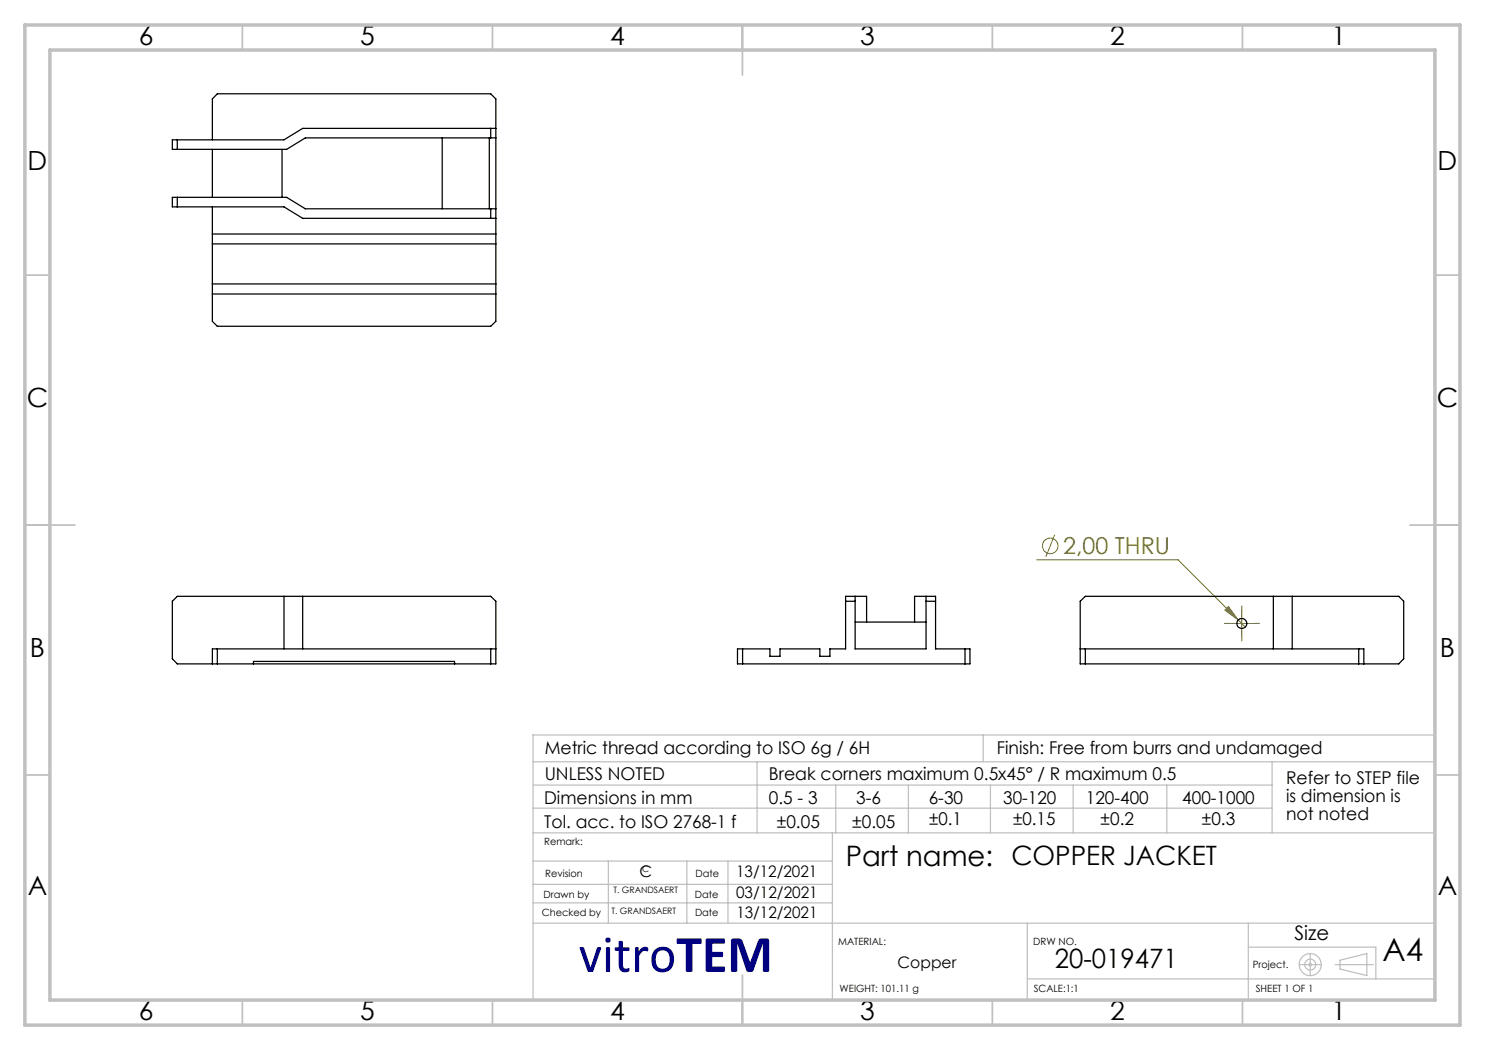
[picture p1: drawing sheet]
<svg xmlns="http://www.w3.org/2000/svg" width="297mm" height="210mm" viewBox="0 0 297 210" stroke-linecap="round" stroke-linejoin="round" font-family="sans-serif">
<g fill="none" stroke="#808000" stroke-width=".2">
<path d="M207.3 112h28.3l12 12M210.9 107l-1.7 4.4M245 122l.7-.7 1.9 2.7zM245.9 124.7h5M247.6 124l1.5 1.4M248.4 122.2v5"/>
<circle cx="210" cy="109.2" r="1.55"/>
</g>
<g fill="none" stroke="#c0c0c0" stroke-width=".25">
<path d="M106.6 152.4h180.1M106.7 157h147.7M151.4 152.4v14.2M167.1 157v9.6M181.7 157v9.6M196.6 147v5.4M198.1 157v9.6M214.6 157v9.6M233.4 157v9.6M254.4 152.4v14.2M286.7 147h-180.1v52.7M106.6 166.6h180.1"/>
<path d="M106.6 161.6h147.8M106.6 176.9h59.9M106.6 172.2h59.9M121.7 172.2v12.4M137.4 172.2v12.4M145.6 172.2v12.3M166.5 166.6v33.2M106.6 180.6h59.9M106.6 184.6h180.1M205.5 195.8h81.2M205.5 184.6v15.2M249.7 184.6v15.2"/>
<path d="M249.7 189.4h25.5v6.4M259.9 192.9h4.4M262 190.7v4.4M267.1 192.9h7.6M268 192l5.4-1.3v4.4l-5.4-1.3z"/>
<circle cx="262" cy="192.9" r=".27"/>
<circle cx="262" cy="192.9" r="2.21"/>
<circle cx="262" cy="192.9" r="1.11"/>
</g>
<path d="M245.9 124.7h-1M248.4 122.2v-1M248.4 127.2v1M250.9 124.7h1" fill="none" stroke="#808000" stroke-width=".2" stroke-dasharray="15.2 1.3 1.3 1.3"/>
<g fill="none" stroke="#c0c0c0" stroke-width=".35">
<path d="M48.5 5v5M98.5 5v5M148.5 5v10M198.5 5v5M248.5 5v5M5 55h5M287 55h5M5 105h10M282 105h10M5 155h5M287 155h5M148.5 195v10"/>
<path d="M48.5 200v5M98.5 200v5M198.5 200v5M248.5 200v5"/>
</g>
<path d="M5 5h287v200h-287zM10 10h277v190h-277z" fill="none" stroke="#c0c0c0" stroke-width=".7"/>
<path d="M245 122l.7-.7 1.9 2.7z" fill="#808000"/>
<g fill="none" stroke="#000" stroke-width=".25">
<path d="M35.5 28v1.9M35.5 39.5v1.9M42.5 28v-8.2l1-1h54.6l1.1 1v44.5l-1.1 1h-54.6l-1-1v-22.9M42.5 29.9v9.6M56.4 29.9v9.6M88.4 27.6v14.2M97.9 27.6v14.2M98.1 25.7v1.9M99.2 25.7h-38.7l-3.7 2.3h-22.3v1.9h22.8l3.8-2.3h38.1M42.5 46.8h56.7M42.5 56.8h56.7M42.5 48.8h56.7"/>
<path d="M42.5 58.8h56.7M98.1 41.8v1.9M99.2 41.8h-38.1l-3.8-2.3h-22.8v1.9h22.3l3.7 2.3h38.7M56.8 119.3v10.5M60.5 119.3v10.5M171 119.3v10.5h14.2v-10.5M254.7 119.3v10.5M258.4 119.3v10.5M34.5 120.3l1-1h62.6l1.1 1v12.5h-63.7l-1-1zM43.5 129.8v3M50.7 132.8v-.5h40.2v.5M98.1 129.8v3"/>
<path d="M99.2 129.8h-56.7v3M148.5 129.8v3M169.1 120.3h1.9M171 124.4h14.2M173.3 124.4v-5.1h-4.2v10.5h-3.1v1.5h-2v-1.5h-8v1.5h-2v-1.5h-6.5v3h46.5v-3h-6.9v-10.5h-4.2v5.1M185.2 120.3h1.9M193 129.8v3M216 129.8h56.8v3M216 120.3l1.1-1h62.7l.9 1v11.5l-.9 1h-63.8zM217.1 129.8v3M271.7 129.8v3"/>
<circle cx="248.3" cy="124.7" r="1"/>
</g>
<text font-size="10.6" fill="#000080" x="115.8" y="194.4">vitroTEM</text>
<text font-size="6.3" x="276.5" y="192.2">A4</text>
<text font-size="5.6" x="169.2" y="173.1">Part name: COPPER JACKET</text>
<g font-size="5.3">
<text x="27.8" y="8.9">6</text>
<text x="72" y="8.9">5</text>
<text x="122" y="8.9">4</text>
<text x="172" y="8.9">3</text>
<text x="222" y="8.9">2</text>
<text x="266.3" y="8.9">1</text>
<text x="5.5" y="33.9">D</text>
<text x="287.5" y="33.9">D</text>
<text x="5.3" y="81.4">C</text>
<text x="287.3" y="81.4">C</text>
<text x="6" y="131.4">B</text>
<text x="288" y="131.4">B</text>
<text x="5.5" y="178.9">A</text>
<text x="287.5" y="178.9">A</text>
<text x="211" y="193.5">20-019471</text>
<text x="27.8" y="203.9">6</text>
<text x="72" y="203.9">5</text>
<text x="122" y="203.9">4</text>
<text x="172" y="203.9">3</text>
<text x="222" y="203.9">2</text>
<text x="266.3" y="203.9">1</text>
</g>
<text font-size="4.7" fill="#808000" x="212.6" y="110.9">2,00 THRU</text>
<text font-size="4" x="258.9" y="188.1">Size</text>
<g font-size="3.5">
<text x="108.9" y="156">UNLESS NOTED</text>
<text x="108.9" y="150.8">Metric thread according to ISO 6g / 6H</text>
<text x="153.8" y="156">Break corners maximum 0.5x45° / R maximum 0.5</text>
<text x="199.3" y="150.8">Finish: Free from burrs and undamaged</text>
<text x="108.8" y="160.7">Dimensions in mm</text>
<text x="153.8" y="160.7">0.5 - 3</text>
<text x="171.2" y="160.7">3-6</text>
<text x="185.7" y="160.7">6-30</text>
<text x="200.6" y="160.7">30-120</text>
<text x="217.2" y="160.7">120-400</text>
<text x="236.5" y="160.7">400-1000</text>
<text x="257.2" y="156.9">Refer to STEP file</text>
<text x="257.2" y="160.4">is dimension is</text>
<text x="108.8" y="165.6">Tol. acc. to ISO 2768-1 f</text>
<text x="155.4" y="165.6">±0.05</text>
<text x="170.5" y="165.6">±0.05</text>
<text x="185.9" y="165">±0.1</text>
<text x="202.6" y="165">±0.15</text>
<text x="220.1" y="165">±0.2</text>
<text x="240.4" y="165">±0.3</text>
<text x="257.2" y="163.9">not noted</text>
</g>
<g font-size="3.2">
<text x="127.9" y="175.5">C</text>
<text x="147.2" y="179.7">03/12/2021</text>
<text x="147.2" y="175.5">13/12/2021</text>
<text x="147.3" y="183.7">13/12/2021</text>
<text x="179.5" y="193.6">Copper</text>
</g>
<g font-size="2">
<text x="108.8" y="168.9">Remark:</text>
<text x="108.7" y="179.6">Drawn by</text>
<text x="109" y="175.5">Revision</text>
<text x="139" y="179.6">Date</text>
<text x="139.1" y="175.5">Date</text>
<text x="108.4" y="183.2">Checked by</text>
<text x="139" y="183.2">Date</text>
<text x="167.6" y="189">MATERIAL:</text>
<text x="206.6" y="189">DRW NO.</text>
<text x="250.6" y="193.6">Project.</text>
<text x="167.9" y="198.4">WEIGHT: 101.11 g</text>
<text x="206.8" y="198.4">SCALE:1:1</text>
<text x="251.2" y="198.4">SHEET 1 OF 1</text>
</g>
<g font-size="1.8">
<text x="122.7" y="178.6">T. GRANDSAERT</text>
<text x="128.5" y="174.4">C</text>
<text x="122.3" y="182.8">T. GRANDSAERT</text>
</g>
</svg>
